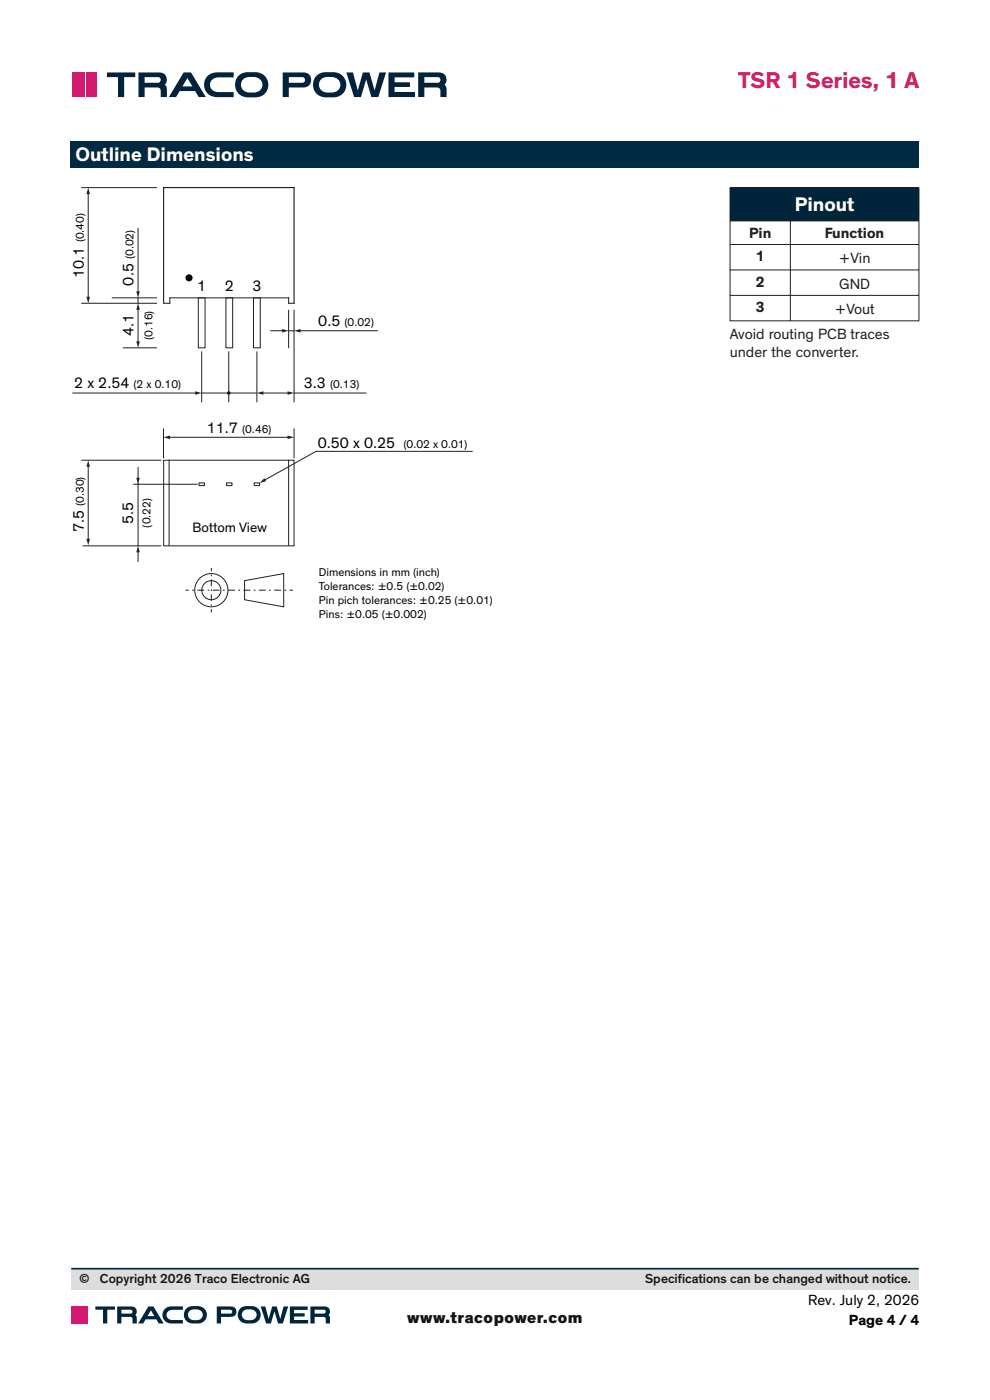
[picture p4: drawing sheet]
<svg xmlns="http://www.w3.org/2000/svg" width="210mm" height="297mm" viewBox="0 0 210 297" stroke-linecap="round" stroke-linejoin="round" font-family="sans-serif">
<path d="M15 30h180v5.7h-180z" fill="#002a41"/>
<path d="M34.7 64.3v-24.5h27.7v24.5" fill="none" stroke="#000" stroke-width=".21"/>
<g fill="none" stroke="#231f20" stroke-width=".21">
<path d="M17.3 39.8h15.9M17.3 64.3h15.9M26.1 73.8h7.1M29.3 65.5v7.2M36 63.2v1.1h-1.1M36 63.2h25.2v1.1h1.2M42.1 63.2h1.4v10.6h-1.4zM47.9 63.2h1.5v10.6h-1.5zM53.8 63.2h1.4v10.6h-1.4zM34.7 97.6h27.7v18.2h-27.7zM35.9 97.6v18.1M61.2 97.6v18.1"/>
<path d="M42.2 102.4h1.2v.6h-1.2zM48.1 102.4h1.1v.6h-1.1zM53.9 102.4h1.2v.6h-1.2z"/>
</g>
<circle cx="48.5" cy="83.4" r=".38" fill="#000"/>
<g fill="#231f20">
<path d="M28.9 72.4h.8l-.4 1.4z"/>
<path d="M29.3 64.3l.4 1.4h-.8z"/>
</g>
<path d="M18.7 40.9v22.3" fill="none" stroke="#231f20" stroke-width=".21"/>
<g fill="#231f20">
<path d="M18.7 39.8l.4 1.4h-.8z"/>
<path d="M18.3 63h.8l-.4 1.3z"/>
</g>
<path d="M42.8 74.6v10.7M48.5 74.6v10.7M54.5 74.6v10.7M57.4 70.2h2.7M61.2 65.8v8M61.2 70.2h1.2M62.4 65.8v19.5" fill="none" stroke="#231f20" stroke-width=".21"/>
<path d="M59.8 69.8l1.4 .4-1.4 .3z" fill="#231f20"/>
<path d="M63.5 70.2h16.6" fill="none" stroke="#231f20" stroke-width=".21"/>
<path d="M62.4 70.2l1.4-.4v.7z" fill="#231f20"/>
<path d="M55.6 83.4h5.7M62.4 83.4h15.3" fill="none" stroke="#231f20" stroke-width=".21"/>
<g fill="#231f20">
<path d="M54.5 83.4l1.4-.4v.7z"/>
<path d="M61 83l1.4 .4-1.4 .3z"/>
</g>
<path d="M15.4 83.4h26.3M42.8 83.4h11.7" fill="none" stroke="#231f20" stroke-width=".21"/>
<path d="M41.4 83l1.4 .4-1.4 .3z" fill="#231f20"/>
<path d="M29.3 48.4v13.7M23.8 63.2h9.4M29.3 63.2v1.1" fill="none" stroke="#231f20" stroke-width=".21"/>
<path d="M28.9 61.8h.8l-.4 1.4z" fill="#231f20"/>
<path d="M29.3 116.9v2.2" fill="none" stroke="#231f20" stroke-width=".21"/>
<path d="M29.3 115.8l.4 1.4h-.8z" fill="#231f20"/>
<path d="M29.3 99.1v2.5" fill="none" stroke="#231f20" stroke-width=".21"/>
<path d="M28.9 101.4h.8l-.4 1.3z" fill="#231f20"/>
<path d="M17.3 97.6h16.8M18.7 98.8v15.7M17.6 115.8h16.5M28.3 102.7h13.5M29.3 102.4v13.4" fill="none" stroke="#231f20" stroke-width=".21"/>
<g fill="#231f20">
<path d="M18.3 114.3h.8l-.4 1.4z"/>
<path d="M18.7 97.6l.4 1.4h-.8z"/>
</g>
<path d="M67 95.7l-10.9 6.2" fill="none" stroke="#231f20" stroke-width=".21"/>
<path d="M55.1 102.4l1-1 .4 .7z" fill="#231f20"/>
<path d="M34.7 91v6.2M35.8 92.8h25.5M62.4 91v6.2M67 95.7h33.2" fill="none" stroke="#231f20" stroke-width=".21"/>
<g fill="#231f20">
<path d="M61 92.4l1.4 .4-1.4 .3z"/>
<path d="M34.7 92.8l1.4-.4v.7z"/>
</g>
<circle cx="40.1" cy="58.9" r=".75" fill="#000"/>
<g fill="none" stroke="#231f20" stroke-width=".21">
<path d="M39.4 125.2h.7M44.8 120.5v.7M44.8 129.2v.7M51.9 123.2l8.3-1.5v7l-8.3-1.5zM61.4 125.2h.7"/>
<circle cx="44.8" cy="125.2" r="3.5"/>
<circle cx="44.8" cy="125.2" r="2.02"/>
</g>
<path d="M40.8 125.2h.7" fill="none" stroke="#231f20" stroke-width=".21" stroke-dasharray=".4 .7" stroke-linecap="butt"/>
<path d="M41.9 125.2h19.2" fill="none" stroke="#231f20" stroke-width=".21" stroke-dasharray="1.4 .7 .4 .7" stroke-linecap="butt"/>
<path d="M44.8 128.5v-.7" fill="none" stroke="#231f20" stroke-width=".21" stroke-dasharray=".3 .7" stroke-linecap="butt"/>
<path d="M44.8 127.5v-6" fill="none" stroke="#231f20" stroke-width=".21" stroke-dasharray="1.4 .7 .3 .7" stroke-linecap="butt"/>
<path d="M154.9 39.8h40v7.1h-40z" fill="#00243a"/>
<g fill="none" stroke="#231f20" stroke-width=".21">
<path d="M154.8 39.8h40.2M154.9 39.9v6.9M194.9 39.9v6.9M154.8 57.3h40.2M154.8 51.9h40.2M154.8 46.9h40.2M154.9 46.9v4.9M154.9 51.9v5.3M154.9 57.3v5.3M167.7 46.9v4.9M167.7 51.9v5.3M167.7 57.3v5.3"/>
<path d="M194.9 46.9v4.9M194.9 51.9v5.3M194.9 57.3v5.3M154.8 68.1h40.2M154.8 62.7h40.2M154.9 62.7v5.3M167.7 62.7v5.3M194.9 62.7v5.3"/>
</g>
<g fill="#03233c">
<path d="M82.4 15.4h5.5v1h-4.2v1.1h3.3v1h-3.3v1h4.3v1.1h-5.6z"/>
<path d="M44.2 16a6.7 6.7 0 0 1 4-.6h1.4v1h-3.2a1.59 1.59 0 0 0-1.9 1.6 1.59 1.59 0 0 0 1.9 1.5h3.2v1.1h-3.5a2.64 2.64 0 0 1-2.6-1.6 2.64 2.64 0 0 1 .7-3z"/>
<path d="M22.7 15.4h6v1h-2.4v4.2h-1.3v-4.2h-2.3z"/>
<path d="M73.5 15.4h1.4l1 3.8 1.1-3.8h1.4l1.1 3.8 1-3.8h1.4l-1.7 5.2h-1.4l-1.1-3.7-1.1 3.7h-1.5z"/>
<path d="M39.8 16.5l1 1.8h-2.1zM38.9 15.4l-3.1 5.2h1.6l.7-1.3h3.3l.7 1.3h1.6l-3.2-5.2z"/>
<path d="M51.6 16.8a3 3 0 0 1 3.8 .4 1.69 1.69 0 0 1-.1 1.8 1.69 1.69 0 0 1-1.8 .6 1.8 1.8 0 0 1-1.9-.4 1.8 1.8 0 0 1-.3-2zM50.7 15.9a2.71 2.71 0 0 0-.6 3.1 2.71 2.71 0 0 0 2.6 1.7 3.9 3.9 0 0 0 3.7-1.1 2.7 2.7 0 0 0 .2-2.9 2.7 2.7 0 0 0-2.5-1.4 4.3 4.3 0 0 0-3.4 .6z"/>
<path d="M68.1 16.8a3 3 0 0 1 3.9 .4 1.69 1.69 0 0 1-.2 1.8 1.69 1.69 0 0 1-1.7 .6 1.8 1.8 0 0 1-1.9-.4 1.8 1.8 0 0 1-.4-2zM67.3 15.9a2.71 2.71 0 0 0-.7 3.1 2.71 2.71 0 0 0 2.6 1.7 3.9 3.9 0 0 0 3.7-1.1 2.7 2.7 0 0 0 .3-2.9 2.7 2.7 0 0 0-2.5-1.4 4.3 4.3 0 0 0-3.4 .6z"/>
</g>
<g fill="#03233c">
<path d="M61.3 16.4h2.8a.6 .6 0 0 1 .6 .6 .6 .6 0 0 1-.6 .6h-2.8zM60 15.4v5.2h1.3v-2h3a1.6 1.6 0 0 0 1.7-1.6 1.6 1.6 0 0 0-1.7-1.6z" fill-rule="evenodd"/>
<path d="M90 16.4h2.8a.6 .6 0 0 1 .6 .6 .6 .6 0 0 1-.6 .6h-2.8zM88.7 15.4v5.2h1.3v-2h2.6a.78 .78 0 0 1 .8 1v1h1.3v-2.1l-.4-.5a1.55 1.55 0 0 0 .3-1.8 1.55 1.55 0 0 0-1.6-.8z" fill-rule="evenodd"/>
<path d="M30.7 16.4h2.8a.6 .6 0 0 1 .6 .6 .6 .6 0 0 1-.6 .6h-2.8zM29.4 15.4v5.2h1.3v-2h2.6a.78 .78 0 0 1 .8 1v1h1.3l-.1-2.1-.3-.5a1.55 1.55 0 0 0 .2-1.8 1.55 1.55 0 0 0-1.5-.8z" fill-rule="evenodd"/>
</g>
<g fill="#d21a71">
<path d="M15.3 15.4h2.1v5.2h-2.1z"/>
<path d="M18.2 15.4h2.2v5.2h-2.2z"/>
</g>
<path d="M17.8 15.4v5.2" fill="none" stroke="#d21a71" stroke-width=".29"/>
<path d="M15.1 269.1h179.8v4.5h-179.8z" fill="#dcdddc"/>
<path d="M15.1 269.1h179.8" fill="none" stroke="#00263e" stroke-width=".35"/>
<g fill="#00263e">
<path d="M61.5 277.2h3.8v.7h-2.9v.7h2.2v.7h-2.2v.7h3v.8h-3.9z"/>
<path d="M34.9 277.7a4.6 4.6 0 0 1 3.3-.6h.6v.8h-2.2a1.1 1.1 0 0 0-1.3 1.1 1.1 1.1 0 0 0 1.3 1h2.2v.8h-2.4a1.82 1.82 0 0 1-1.8-1.1 1.82 1.82 0 0 1 .3-2z"/>
<path d="M20.2 277.2h4.2v.6h-1.6v3h-.9v-3h-1.7z"/>
<path d="M55.3 277.2h1l.7 2.6 .7-2.6h1l.7 2.6 .8-2.6h.9l-1.1 3.6h-1l-.8-2.6-.7 2.6h-1.1z"/>
<path d="M32 278l.7 1.2h-1.4zM31.5 277.2l-2.2 3.6h1.1l.5-.9h2.3l.5 .9h1l-2.1-3.6z"/>
<path d="M40.3 278a2.03 2.03 0 0 1 2.7 .6 1.32 1.32 0 0 1-1.8 1.5 1.15 1.15 0 0 1-1.2-.7 1.15 1.15 0 0 1 .3-1.4zM39.5 277.6a1.87 1.87 0 0 0-.3 2.1 1.87 1.87 0 0 0 1.8 1.1 2.5 2.5 0 0 0 2.7-1 1.86 1.86 0 0 0-1.7-2.7 2.72 2.72 0 0 0-2.5 .5z"/>
<path d="M51.7 278a2.03 2.03 0 0 1 2.7 .6 1.32 1.32 0 0 1-1.8 1.5 1.15 1.15 0 0 1-1.2-.7 1.15 1.15 0 0 1 .3-1.4zM50.9 277.6a1.87 1.87 0 0 0-.3 2.1 1.87 1.87 0 0 0 1.8 1.1 2.5 2.5 0 0 0 2.7-1 1.86 1.86 0 0 0-1.7-2.7 2.72 2.72 0 0 0-2.5 .5z"/>
</g>
<g fill="#00263e">
<path d="M46.9 277.8l2.2 .1a.42 .42 0 0 1 .1 .5 .42 .42 0 0 1-.4 .3h-1.9zM46 277.2v3.6h.9v-1.4h2.1a1.1 1.1 0 0 0 1.2-1.1 1.1 1.1 0 0 0-1.2-1.1z" fill-rule="evenodd"/>
<path d="M66.7 277.8l2.2 .1a.43 .43 0 0 1 .2 .5 .43 .43 0 0 1-.4 .3h-2zM65.8 277.2v3.6h.9v-1.4h2.2l.2 .5v.9h.9v-1.2l-.3-.6a1.07 1.07 0 0 0 .2-1.2 1.07 1.07 0 0 0-1.1-.6z" fill-rule="evenodd"/>
<path d="M25.8 277.8l2.1 .1a.43 .43 0 0 1 .2 .5 .43 .43 0 0 1-.4 .3h-1.9zM24.9 277.2v3.6h.9v-1.4h2.1l.2 .5v.9h.9v-1.2l-.3-.6a1.07 1.07 0 0 0 .2-1.2 1.07 1.07 0 0 0-1.1-.6z" fill-rule="evenodd"/>
</g>
<g fill="#d61871">
<path d="M15.1 277.2h1.5v3.6h-1.5z"/>
<path d="M17.2 277.2h1.5v3.6h-1.5z"/>
</g>
<path d="M16.9 277.2v3.6" fill="none" stroke="#d61871" stroke-width=".21"/>
<text font-size="4.9" fill="#db1c68" x="156.5" y="18.7">TSR 1 Series, 1 A</text>
<text font-size="4.3" fill="#fff" x="168.6" y="44.8">Pinout</text>
<text font-size="4.2" fill="#fff" x="16" y="34.2">Outline Dimensions</text>
<text font-size="3.5" fill="#121517" x="86.4" y="280.8">www.tracopower.com</text>
<g font-size="3.3" fill="#000001">
<text x="17.8" y="58.9" transform="rotate(-90 17.8 58.9)">10.1</text>
<text x="28.3" y="60.6" transform="rotate(-90 28.3 60.6)">0.5</text>
<text x="41.8" y="61.7">1</text>
<text x="47.7" y="61.7">2</text>
<text x="53.5" y="61.7">3</text>
<text x="28.3" y="71.4" transform="rotate(-90 28.3 71.4)">4.1</text>
<text x="67.5" y="69.1">0.5</text>
<text x="15.7" y="82.3">2 x 2.54</text>
<text x="64.4" y="82.3">3.3</text>
<text x="43.9" y="91.8">11.7</text>
<text x="67.4" y="95">0.50 x 0.25</text>
<text x="17.8" y="112.9" transform="rotate(-90 17.8 112.9)">7.5</text>
<text x="28.3" y="111.1" transform="rotate(-90 28.3 111.1)">5.5</text>
</g>
<g font-size="3.2" fill="#231f20">
<text x="158.9" y="50.4">Pin</text>
<text x="175" y="50.4">Function</text>
<text x="160.3" y="55.5">1</text>
<text x="177.9" y="55.8">+Vin</text>
<text x="160.3" y="60.9">2</text>
<text x="178" y="61.2">GND</text>
<text x="154.8" y="71.9">Avoid routing PCB traces</text>
<text x="160.3" y="66.3">3</text>
<text x="177.1" y="66.6">+Vout</text>
<text x="154.8" y="75.8">under the converter.</text>
</g>
<g font-size="3.2">
<text x="171.4" y="276.9">Rev. July 2, 2026</text>
<text x="180.1" y="281.1">Page 4 / 4</text>
</g>
<text font-size="2.9" fill="#000001" x="40.9" y="112.9">Bottom View</text>
<g font-size="2.8" fill="#121517">
<text x="16.8" y="272.3">©</text>
<text x="21.2" y="272.3">Copyright 2026 Traco Electronic AG</text>
<text x="136.8" y="272.3">Specif</text>
<text x="143.8" y="272.3">ications can be changed without notice.</text>
</g>
<g font-size="2.4" fill="#000001">
<text x="17.8" y="51.4" transform="rotate(-90 17.8 51.4)">(0.40)</text>
<text x="28.3" y="55" transform="rotate(-90 28.3 55)">(0.02)</text>
<text x="73.1" y="69.1">(0.02)</text>
<text x="32.4" y="72.1" transform="rotate(-90 32.4 72.1)">(0.16)</text>
<text x="28.4" y="82.3">(2 x 0.10)</text>
<text x="70" y="82.3">(0.13)</text>
<text x="51.4" y="91.8">(0.46)</text>
<text x="85.6" y="95">(0.02 x 0.01)</text>
<text x="17.8" y="107.4" transform="rotate(-90 17.8 107.4)">(0.30)</text>
<text x="31.9" y="111.9" transform="rotate(-90 31.9 111.9)">(0.22)</text>
<text x="67.6" y="122.3">Dimensions in mm (inch)</text>
<text x="67.6" y="125.2">Tolerances: ±0.5 (±0.02)</text>
<text x="67.6" y="128.1">Pin pich tolerances: ±0.25 (±0.01)</text>
<text x="67.6" y="131.1">Pins: ±0.05 (±0.002)</text>
</g>
</svg>
